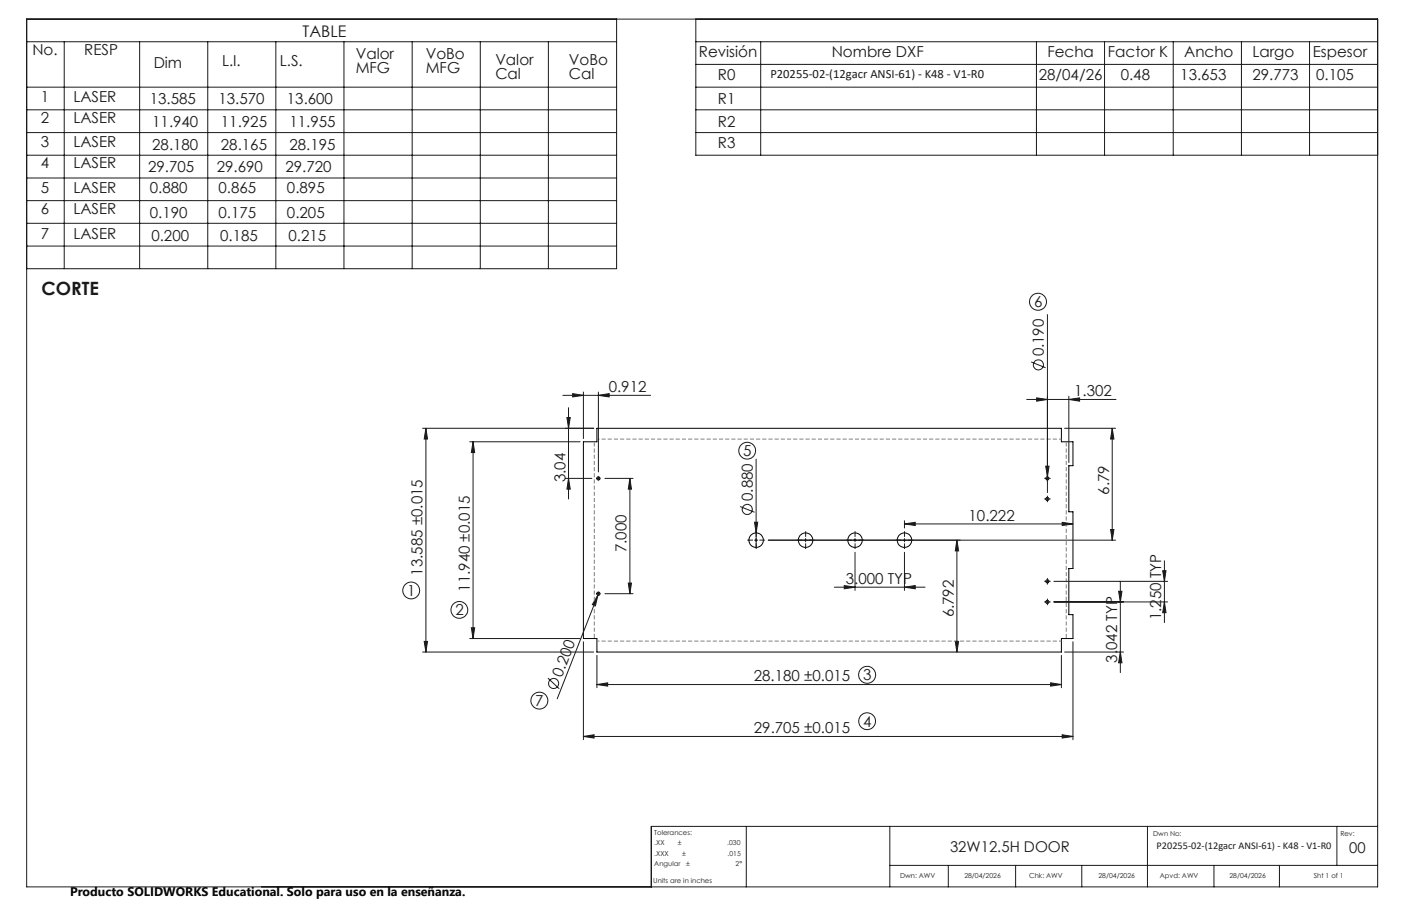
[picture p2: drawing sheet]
<svg xmlns="http://www.w3.org/2000/svg" width="432mm" height="279mm" viewBox="0 0 432 279" stroke-linecap="round" stroke-linejoin="round" font-family="sans-serif">
<g fill="none" stroke="#000" stroke-width=".31">
<path d="M184 132.1h143.1v4.1h3.6v7.4h-1.3v14.2h1.3v17.5h-1.3v14.2h1.3v7.4h-3.6v4.2h-143.1v-4.2h-4.2v-60.7h4.2z"/>
<circle cx="184.4" cy="147.5" r=".5"/>
<circle cx="322.8" cy="153.9" r=".49"/>
<circle cx="322.8" cy="147.5" r=".49"/>
<circle cx="233.1" cy="166.6" r="2.23"/>
<circle cx="248.3" cy="166.6" r="2.23"/>
<circle cx="263.5" cy="166.6" r="2.23"/>
<circle cx="278.8" cy="166.6" r="2.23"/>
<circle cx="322.8" cy="179.3" r=".49"/>
<circle cx="184.4" cy="183.1" r=".5"/>
<circle cx="322.8" cy="185.6" r=".49"/>
</g>
<g fill="none" stroke="#191924" stroke-width=".31">
<path d="M8.2 5.9h416.4v267.6h-416.4zM8.2 12.9h181.8M19.8 12.9v70M43 12.9v70M64 12.9v70M85 12.9v70M106 12.9v70M127 12.9v70M148 12.9v70M169 12.9v70M190 5.9v77h-181.8M214.5 12.9h210.1"/>
<path d="M214.5 5.9v42h210.1M214.5 19.9h210.1M234.5 12.9v35M319.4 12.9v35M340.4 12.9v35M361.6 12.9v35M382.6 12.9v35M403.6 12.9v35M8.2 26.9h181.8M8.2 33.9h181.8M214.5 26.9h210.1M214.5 33.9h210.1"/>
<path d="M8.2 40.9h181.8M8.2 47.9h181.8M8.2 54.9h181.8M214.5 40.9h210.1M8.2 61.9h181.8M8.2 68.9h181.8M8.2 75.9h181.8M322.8 97v54.9M317.8 111.6l4.5 1.8M130.2 132.1h52.8M131.3 132.1l.5 3.3h-1.1zM131.3 132.1v69"/>
<path d="M144.8 136.2h34M145.8 136.2l.5 3.4h-1zM145.8 136.2v60.7M173.5 121.9h27M174.7 128.8h1.1l-.6 3.3zM175.2 125.7v28.2M176.5 121.4l3.3 .5-3.3 .5zM179.8 120.9v14.4M184.4 121.9l3.3-.5v1zM184.4 120.9v24.6M316.4 123.2h27.6M319.5 122.7l3.3 .5-3.3 .5z"/>
<path d="M328.1 132.1h15.7M329.4 123.2l3.3-.5v1zM329.4 122.2v20.4M342.8 132.1l.5 3.3h-1zM342.8 132.1v34.5M174.2 147.5h8.2M175.2 147.5l.6 3.3h-1.1zM183.9 147.5h1M184.4 147v1M186.4 147.5h8.7M194.1 147.5l.5 3.3h-1zM194.1 147.5v35.6"/>
<path d="M228.1 156.2l4.5 1.8M233 141.6v27.2M322.3 143.8h1l-.5 3.2zM322.3 147.5h1M322.3 153.9h1M322.8 153.4v1M193.6 179.8h1l-.5 3.3zM232.6 161h.9l-.5 3.4zM232.6 166.6h.9M236.8 166.6h107M248.3 166.1v1M263.5 166.1v1"/>
<path d="M263.5 170.3v11.8M278.8 161.6l3.3-.5v1zM278.8 160.6v2.2M278.8 166.1v1M278.8 170.3v11.8M278.8 161.6h51.9M294.9 166.6l.6 3.3h-1.1zM294.9 166.6v34.5M322.3 179.3h1M322.8 178.8v1M324.8 179.3h35.1M327.4 161.1l3.3 .5-3.3 .5z"/>
<path d="M342.3 163.3h1l-.5 3.3zM345.3 179.3v28.1M358.4 176h1l-.5 3.3zM358.9 172.9v19.1M130.7 197.8h1.1l-.5 3.3zM144.8 196.9h34M145.3 193.6h1l-.5 3.3zM179.8 197.9v30.2M183.9 183.1h1M184.3 183.6l-.8 3.2-.9-.4zM184.3 183.6l-12.6 31.9M184.4 182.6v1"/>
<path d="M184.6 182.6l-.3 1M186.4 183.1h8.7M257.2 181.1h27.9M260.2 180.6l3.3 .5-3.3 .5zM278.8 181.1l3.3-.5v1zM294.4 197.8h1.1l-.6 3.3zM322.3 185.6h1M322.8 185.1v1M324.8 185.6h35.1M330.7 197.9v30.2M344.8 182.4h1l-.5 3.2zM358.9 185.6l.5 3.3h-1z"/>
<path d="M130.2 201.1h52.8M168.9 209.1l3.5 3.3M184 211.1l3.3-.5v1zM184 202.1v10M184 211.1h143.1M323.8 210.6l3.3 .5-3.3 .5zM327.1 202.1v10M328.1 201.1h18.2M345.3 201.1l.5 3.3h-1zM179.8 227.1l3.3-.5v1zM179.8 227.1h150.9M327.4 226.6l3.3 .5-3.3 .5z"/>
<path d="M230 254.8v18.7M274.2 254.8v18.7M353.7 254.8v18.7M412 254.8v12.1M424.6 254.8h-223.9v18.7M274.2 266.9h150.4M292.3 266.9v6.6M313 266.9v6.6M333.4 266.9v6.6M374.2 266.9v6.6M394.3 266.9v6.6"/>
<circle cx="319.9" cy="93.1" r="2.62"/>
<circle cx="320" cy="112.5" r="1.55"/>
<circle cx="230.3" cy="139" r="2.6"/>
<circle cx="230.3" cy="157.1" r="1.55"/>
<circle cx="126.7" cy="182.1" r="2.59"/>
<circle cx="141.6" cy="188.1" r="2.58"/>
<circle cx="166.2" cy="216.1" r="2.6"/>
<circle cx="170.6" cy="210.8" r="1.55"/>
<circle cx="267.3" cy="208.1" r="2.62"/>
<circle cx="267.3" cy="222.4" r="2.59"/>
</g>
<g fill="none" stroke="#191924" stroke-width=".31" stroke-dasharray="15.2 1.3 1.3 1.3" stroke-linecap="butt">
<path d="M185.4 147.5h.1M322.3 153.9h-.5M322.3 147.5h-.5M322.8 154.4v.5M322.8 153.4v-.5M322.8 148v.5M322.8 147v-.5M323.3 153.9h.5M323.3 147.5h.5M232.1 166.6h-1.8M233.1 167.6v1.7M233.1 165.6v-1.8"/>
<path d="M234.1 166.6h1.7M247.3 166.6h-1.7M248.3 167.6v1.7M248.3 165.6v-1.8M249.3 166.6h1.7M262.5 166.6h-1.7M263.5 167.6v1.7M263.5 165.6v-1.8M264.5 166.6h1.8M277.8 166.6h-1.8M278.8 167.6v1.7M278.8 165.6v-1.8"/>
<path d="M279.8 166.6h1.7M322.3 179.3h-.5M322.8 179.8v.5M322.8 178.8v-.5M323.3 179.3h.5M185.4 183.1h.1M322.3 185.6h-.5M322.8 186.1v.5M322.8 185.1v-.5M323.3 185.6h.5"/>
</g>
<path d="M183.2 136.2v60.7M328.6 196.9v-60.7" fill="none" stroke="#808080" stroke-width=".31" stroke-dasharray="1.3 .6" stroke-dashoffset="-.2" stroke-linecap="butt"/>
<path d="M327.1 135.4h-143.1M184 197.7h143.1" fill="none" stroke="#808080" stroke-width=".31" stroke-dasharray="1.3 .6" stroke-dashoffset=".5" stroke-linecap="butt"/>
<g fill="#191924">
<path d="M184.3 183.6l-.8 3.2-.9-.4z"/>
<path d="M322.3 143.8h1l-.5 3.2z"/>
<path d="M232.6 161h.9l-.5 3.4z"/>
<path d="M184 211.1l3.3-.5v1zM323.8 210.6l3.3 .5-3.3 .5z"/>
<path d="M179.8 227.1l3.3-.5v1zM327.4 226.6l3.3 .5-3.3 .5z"/>
<path d="M184.4 121.9l3.3-.5v1zM176.5 121.4l3.3 .5-3.3 .5zM327.4 161.1l3.3 .5-3.3 .5zM278.8 161.6l3.3-.5v1zM278.8 181.1l3.3-.5v1zM260.2 180.6l3.3 .5-3.3 .5z"/>
<path d="M329.4 123.2l3.3-.5v1zM319.5 122.7l3.3 .5-3.3 .5z"/>
<path d="M130.7 197.8h1.1l-.5 3.3zM131.3 132.1l.5 3.3h-1.1zM342.3 163.3h1l-.5 3.3zM342.8 132.1l.5 3.3h-1z"/>
<path d="M145.3 193.6h1l-.5 3.3zM145.8 136.2l.5 3.4h-1z"/>
<path d="M174.7 128.8h1.1l-.6 3.3zM175.2 147.5l.6 3.3h-1.1zM194.1 147.5l.5 3.3h-1zM193.6 179.8h1l-.5 3.3zM294.9 166.6l.6 3.3h-1.1zM294.4 197.8h1.1l-.6 3.3zM344.8 182.4h1l-.5 3.2zM345.3 201.1l.5 3.3h-1zM358.4 176h1l-.5 3.3zM358.9 185.6l.5 3.3h-1z"/>
</g>
<text font-size="5.6" fill="#191924" x="12.8" y="90.8">CORTE</text>
<text font-size="4.9" fill="#191924" x="93.3" y="11.4">TABLE</text>
<g font-size="4.7" fill="#191924">
<text x="10" y="17">No.</text>
<text x="26" y="17">RESP</text>
<text x="215.4" y="17.6">Revisión</text>
<text x="256.3" y="17.6">Nombre DXF</text>
<text x="322.8" y="17.5">Fecha</text>
<text x="341.5" y="17.5">Factor K</text>
<text x="365" y="17.5">Ancho</text>
<text x="386" y="17.5">Largo</text>
<text x="404.6" y="17.5">Espesor</text>
<text x="47.4" y="20.9">Dim</text>
<text x="68.4" y="20.4">L.I.</text>
<text x="86.3" y="20.4">L.S.</text>
<text x="109.6" y="18.1">Valor</text>
<text x="109.6" y="22.6">MFG</text>
<text x="131.2" y="18.1">VoBo</text>
<text x="131.2" y="22.6">MFG</text>
<text x="152.7" y="20">Valor</text>
<text x="175.3" y="20">VoBo</text>
<text x="152.7" y="24.5">Cal</text>
<text x="175.3" y="24.5">Cal</text>
<text x="221.3" y="24.6">R0</text>
<text x="320.2" y="24.7">28/04/26</text>
<text x="345.4" y="24.7">0.48</text>
<text x="363.8" y="24.7">13.653</text>
<text x="386" y="24.7">29.773</text>
<text x="405.7" y="24.7">0.105</text>
<text x="12.6" y="31.3">1</text>
<text x="22.6" y="31.3">LASER</text>
<text x="46.1" y="32">13.585</text>
<text x="67.3" y="32">13.570</text>
<text x="88.4" y="32">13.600</text>
<text x="221.3" y="32.1">R1</text>
<text x="12.6" y="38">2</text>
<text x="22.6" y="38">LASER</text>
<text x="46.9" y="39.2">11.940</text>
<text x="68.1" y="39.2">11.925</text>
<text x="89.2" y="39.2">11.955</text>
<text x="221.3" y="39.1">R2</text>
<text x="12.6" y="45.4">3</text>
<text x="22.6" y="45.4">LASER</text>
<text x="46.9" y="46.1">28.180</text>
<text x="68.1" y="46.1">28.165</text>
<text x="89.2" y="46.1">28.195</text>
<text x="221.3" y="45.8">R3</text>
<text x="12.6" y="51.9">4</text>
<text x="22.6" y="51.9">LASER</text>
<text x="45.7" y="53.2">29.705</text>
<text x="66.8" y="53.2">29.690</text>
<text x="88" y="53.2">29.720</text>
<text x="12.6" y="59.5">5</text>
<text x="22.6" y="59.5">LASER</text>
<text x="46.2" y="59.6">0.880</text>
<text x="67.3" y="59.6">0.865</text>
<text x="88.5" y="59.6">0.895</text>
<text x="12.6" y="66.1">6</text>
<text x="22.6" y="66.1">LASER</text>
<text x="46.2" y="67.1">0.190</text>
<text x="67.3" y="67.1">0.175</text>
<text x="88.5" y="67.1">0.205</text>
<text x="12.6" y="73.6">7</text>
<text x="22.6" y="73.6">LASER</text>
<text x="46.7" y="74.2">0.200</text>
<text x="67.8" y="74.2">0.185</text>
<text x="89" y="74.2">0.215</text>
<text x="318.7" y="94.7">6</text>
<text x="321.8" y="109.9" transform="rotate(-90 321.8 109.9)">0.190</text>
<text x="187.6" y="120.9">0.912</text>
<text x="331.1" y="122.2">1.302</text>
<text x="229" y="140.6">5</text>
<text x="174.2" y="148.7" transform="rotate(-90 174.2 148.7)">3.04</text>
<text x="232" y="154.5" transform="rotate(-90 232 154.5)">0.880</text>
<text x="341.8" y="152.6" transform="rotate(-90 341.8 152.6)">6.79</text>
<text x="298.5" y="160.5">10.222</text>
<text x="193.1" y="170.3" transform="rotate(-90 193.1 170.3)">7.000</text>
<text x="130.3" y="177.5" transform="rotate(-90 130.3 177.5)">13.585 ±0.015</text>
<text x="125.5" y="183.7">1</text>
<text x="144.8" y="182.5" transform="rotate(-90 144.8 182.5)">11.940 ±0.015</text>
<text x="260.7" y="180.1">3.000 TYP</text>
<text x="140.4" y="189.7">2</text>
<text x="293.9" y="190.4" transform="rotate(-90 293.9 190.4)">6.792</text>
<text x="357.9" y="191.3" transform="rotate(-90 357.9 191.3)">1.250 TYP</text>
<text x="173.2" y="209" transform="rotate(-69 173.2 209)">0.200</text>
<text x="266" y="209.7">3</text>
<text x="344.3" y="204.3" transform="rotate(-90 344.3 204.3)">3.042 TYP</text>
<text x="232.3" y="210.1">28.180 ±0.015</text>
<text x="165" y="217.7">7</text>
<text x="232.4" y="226.1">29.705 ±0.015</text>
<text x="266" y="224.1">4</text>
</g>
<g font-size="4.6" fill="#191924">
<text x="292.8" y="262.7">32W12.5H DOOR</text>
<text x="415.9" y="263">00</text>
</g>
<text font-size="3.9" fill="#191924" x="237.4" y="24">P20255-02-(12gacr ANSI-61) - K48 - V1-R0</text>
<text font-size="3.8" x="21.6" y="276.3">Producto SOLIDWORKS Educational. Solo para uso en la enseñanza.</text>
<text font-size="3.2" fill="#191924" x="356.5" y="261.8">P20255-02-(12gacr ANSI-61) - K48 - V1-R0</text>
<g font-size="2.1" fill="#191924">
<text x="201.7" y="257.6">Tolerances:</text>
<text x="355.4" y="257.8">Dwn No:</text>
<text x="413.1" y="257.8">Rev:</text>
<text x="201.7" y="260.7">.XX</text>
<text x="201.7" y="263.9">.XXX</text>
<text x="208.9" y="260.7">±</text>
<text x="210.2" y="263.9">±</text>
<text x="224.1" y="260.7">.030</text>
<text x="224.3" y="263.9">.015</text>
<text x="201.7" y="267">Angular</text>
<text x="211.5" y="267">±</text>
<text x="226.7" y="267">2°</text>
<text x="201.3" y="272.3">Units are in inches</text>
<text x="277.4" y="270.7">Dwn: AWV</text>
<text x="297.2" y="270.7">28/04/2026</text>
<text x="317.2" y="270.7">Chk: AWV</text>
<text x="338.6" y="270.7">28/04/2026</text>
<text x="357.5" y="270.7">Apvd: AWV</text>
<text x="378.9" y="270.7">28/04/2026</text>
<text x="404.9" y="270.7">Sht 1 of 1</text>
</g>
</svg>
